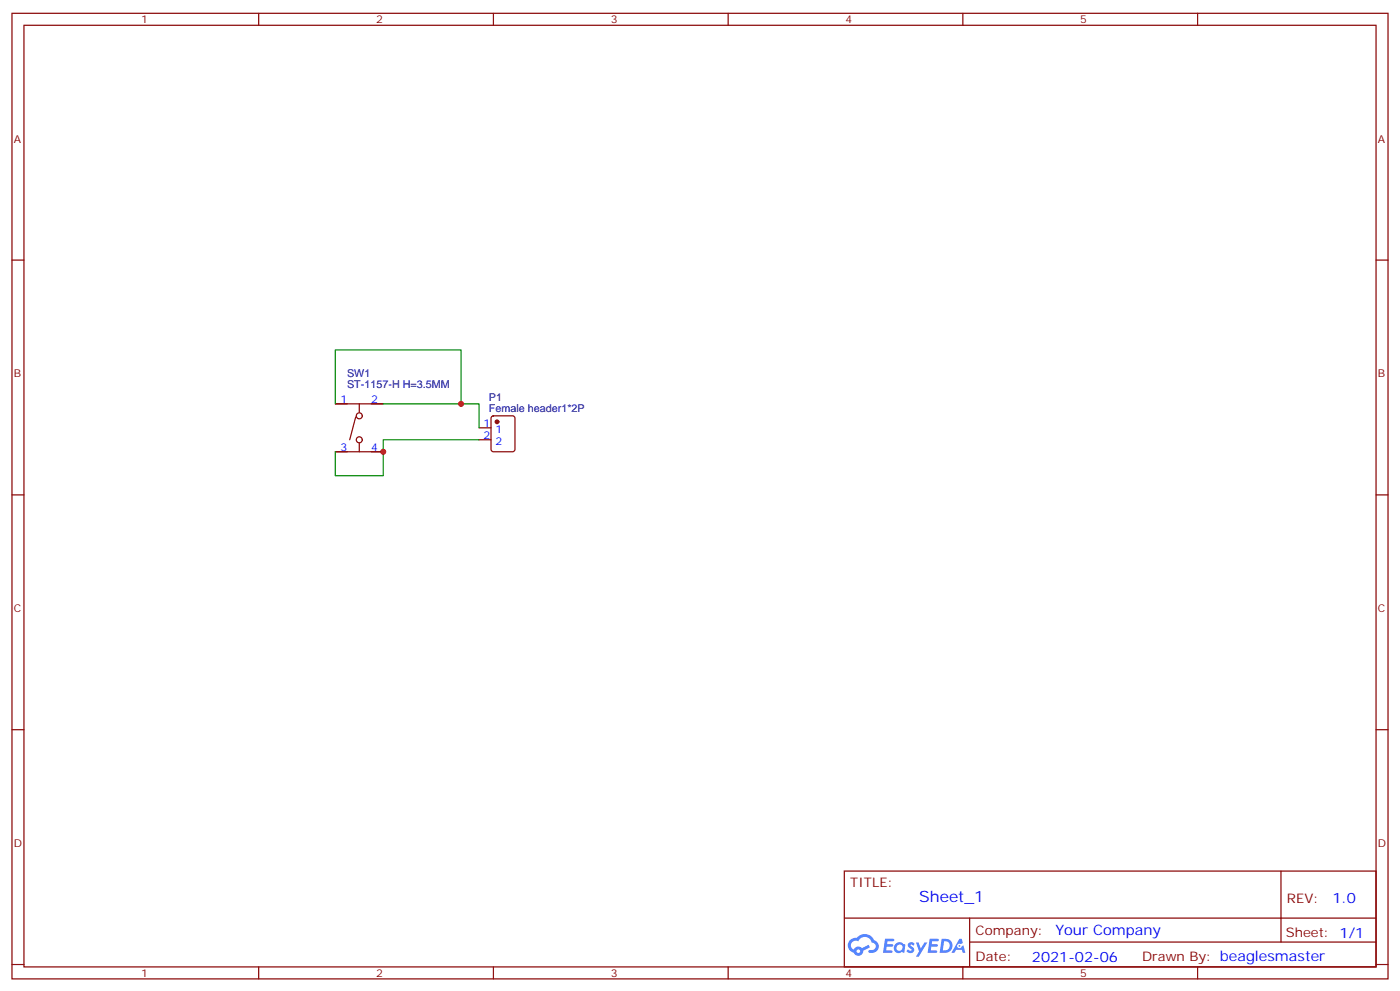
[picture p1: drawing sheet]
<svg xmlns="http://www.w3.org/2000/svg" width="412mm" height="292mm" viewBox="0 0 412 292" stroke-linecap="round" stroke-linejoin="round" font-family="sans-serif">
<g fill="none" stroke="#870000" stroke-width=".35">
<path d="M3.5 3.9h405.4v284.4h-405.4zM7.1 7.4h398.2v277.3h-398.2zM76.2 3.9v3.5M145.3 3.9v3.5M214.5 3.9v3.5M283.6 3.9v3.5M352.8 3.9v3.5M3.5 76.6h3.6M405.3 76.6h3.6M3.5 145.7h3.6M405.3 145.7h3.6M3.5 214.9h3.6"/>
<path d="M405.3 214.9h3.6M248.7 256.5h156.6v28.2h-156.6zM377.3 256.5v20.9M248.7 270.4h156.5M285.6 277.4h119.6M285.6 270.4v14.1M3.5 284h3.6M76.2 284.7v3.6M145.3 284.7v3.6M214.5 284.7v3.6M283.6 284.7v3.6M352.8 284.7v3.6"/>
<path d="M405.3 284h3.6"/>
</g>
<g fill="#5487ff">
<path d="M267.7 277.7a1.22 1.22 0 0 1 1.7 .2l-.4 .6a.47 .47 0 0 0-.3-.4 .47 .47 0 0 0-.5 .2l.1 .2a1.14 1.14 0 0 1 .8 1.8 1.14 1.14 0 0 1-1.9 0l-.2-.2 .5-.6 .7 .5a.29 .29 0 0 0 .3-.3 .29 .29 0 0 0-.2-.3 1.04 1.04 0 0 1-.6-1.7z"/>
<path d="M260.7 276.4h2.4l.3 .2-.2 .5-1.8 .1-.1 .8h1.5l.3 .4-.3 .4h-1.6l-.2 1.1h1.7l.2 .3-.2 .3-2.6 .1z"/>
<path d="M273.8 276.4h2.4l.3 .2-.1 .5-1.8 .1-.2 .8h1.6l.3 .4-.4 .4h-1.6l-.1 1.1h1.7l.2 .3-.2 .3-2.6 .1z"/>
<path d="M282.6 276.4h.7l.3 1.3-.6 .3a.69 .69 0 0 0-1 .3 .69 .69 0 0 0 .4 .9 .69 .69 0 0 0 .9-.6l.5-.2 .6 2.2h-.8l-.2-.9h-1.8l-.5 .9h-.8z"/>
<path d="M269.8 277.5h.8l.6 1.8 1.1-1.8h.9l-2.6 4.2h-.8l.9-1.5z"/>
<path d="M277.4 276.4l-.6 4.2h1.3a2.11 2.11 0 0 0 2.5-2.1 2.11 2.11 0 0 0-2.5-2.1zM278.1 277.2a1.39 1.39 0 0 1 1.7 1.4 1.39 1.39 0 0 1-1.8 1.3h-.3z"/>
<path d="M263.7 278.1a1.54 1.54 0 0 0-.1 2.1 1.54 1.54 0 0 0 2.2 .1l.6 .3 .3-2.3-.2-.3h-.4a1.49 1.49 0 0 0-2.4 .1zM264 279.1a.94 .94 0 0 1 1.8 0 .94 .94 0 0 1-1.8 0z"/>
<path d="M250.4 276.8a2.18 2.18 0 0 0 1.1 3.7 1.44 1.44 0 0 0 1.6 .9 1.44 1.44 0 0 0 1.2-1.4l2-1-.5-.8-1.9 1a1.47 1.47 0 0 0-2.4 .4 1.39 1.39 0 0 1-.7-1.9 1.39 1.39 0 0 1 2-.5 2.12 2.12 0 0 1 2.2-1.3 2.12 2.12 0 0 1 1.9 1.7 1.14 1.14 0 0 1 1.1 1.4 1.14 1.14 0 0 1-1.7 .7 .43 .43 0 0 0-.5 .4 .43 .43 0 0 0 .4 .5 1.98 1.98 0 0 0 2.5-1.2 1.98 1.98 0 0 0-1.2-2.6 3.1 3.1 0 0 0-5.3-.6l-.9 .1zM252.3 280.1a.55 .55 0 0 1 1.1 0 .55 .55 0 0 1-1.1 0z"/>
<circle cx="282.6" cy="278.5" r=".26"/>
</g>
<g fill="none" stroke="#870000" stroke-width=".35">
<path d="M98.8 118.9h14.1M105.8 118.9v2.5M98.8 133h14.1M104.8 122.8l-1.8 6.7M105.8 130.6v2.4M141.1 126h3.5M141.1 129.5h3.5M144.9 122.7l.4-.3h5.7l.6 .5 .1 9.4-.5 .7h-5.9l-.6-.4-.1-9.4z"/>
<circle cx="105.8" cy="129.5" r=".88"/>
<circle cx="105.8" cy="122.4" r=".88"/>
</g>
<circle cx="146.4" cy="124.2" r=".53" fill="#870000" stroke="#870000" stroke-width=".35"/>
<path d="M98.8 118.9v-15.9h37v15.9M112.9 118.9h28.2v7.1M141.1 129.5h-28.2v10.6h-14.1v-7.1" fill="none" stroke="#008700" stroke-width=".35"/>
<g fill="#c00">
<circle cx="135.8" cy="118.9" r=".88"/>
<circle cx="112.9" cy="133" r=".88"/>
</g>
<text font-size="4.6" fill="#00f" x="270.8" y="265.5">Sheet_1</text>
<g font-size="4.2" fill="#00f">
<text x="392.5" y="265.8">1.0</text>
<text x="310.9" y="275.3">Your Company</text>
<text x="304" y="283.1">2021-02-06</text>
</g>
<g font-size="3.9" fill="#800">
<text x="250.5" y="261.1">TITLE:</text>
<text x="379.1" y="265.8">REV:</text>
<text x="287.4" y="275.3">Company:</text>
<text x="378.7" y="275.9">Sheet: 1/1</text>
<text x="287.4" y="283">Date:</text>
<text x="336.4" y="283.1">Drawn By: beaglesmaster</text>
</g>
<g font-size="3.2" fill="#800">
<text x="41.6" y="6.9">1</text>
<text x="110.8" y="6.9">2</text>
<text x="179.9" y="6.9">3</text>
<text x="249.1" y="6.9">4</text>
<text x="318.2" y="6.9">5</text>
<text x="4.1" y="42">A</text>
<text x="405.9" y="42">A</text>
<text x="4.1" y="111.2">B</text>
<text x="405.9" y="111.2">B</text>
<text x="4.1" y="180.3">C</text>
<text x="405.9" y="180.3">C</text>
<text x="4.1" y="249.4">D</text>
<text x="405.9" y="249.4">D</text>
<text x="41.6" y="287.7">1</text>
<text x="110.8" y="287.7">2</text>
<text x="179.9" y="287.7">3</text>
<text x="249.1" y="287.7">4</text>
<text x="318.2" y="287.7">5</text>
</g>
<g font-size="3.2" fill="#000080">
<text x="102.2" y="110.9">SW1</text>
<text x="102.2" y="114.1">ST-1157-H H=3.5MM</text>
<text x="144" y="118">P1</text>
<text x="144" y="121.2">Female header1*2P</text>
</g>
<g font-size="3.2" fill="#00f">
<text x="100.3" y="118.6">1</text>
<text x="109.4" y="118.6">2</text>
<text x="142.4" y="125.6">1</text>
<text x="142.4" y="129.2">2</text>
<text x="145.9" y="127.4">1</text>
<text x="145.9" y="130.9">2</text>
<text x="100.3" y="132.7">3</text>
<text x="109.4" y="132.7">4</text>
</g>
</svg>
